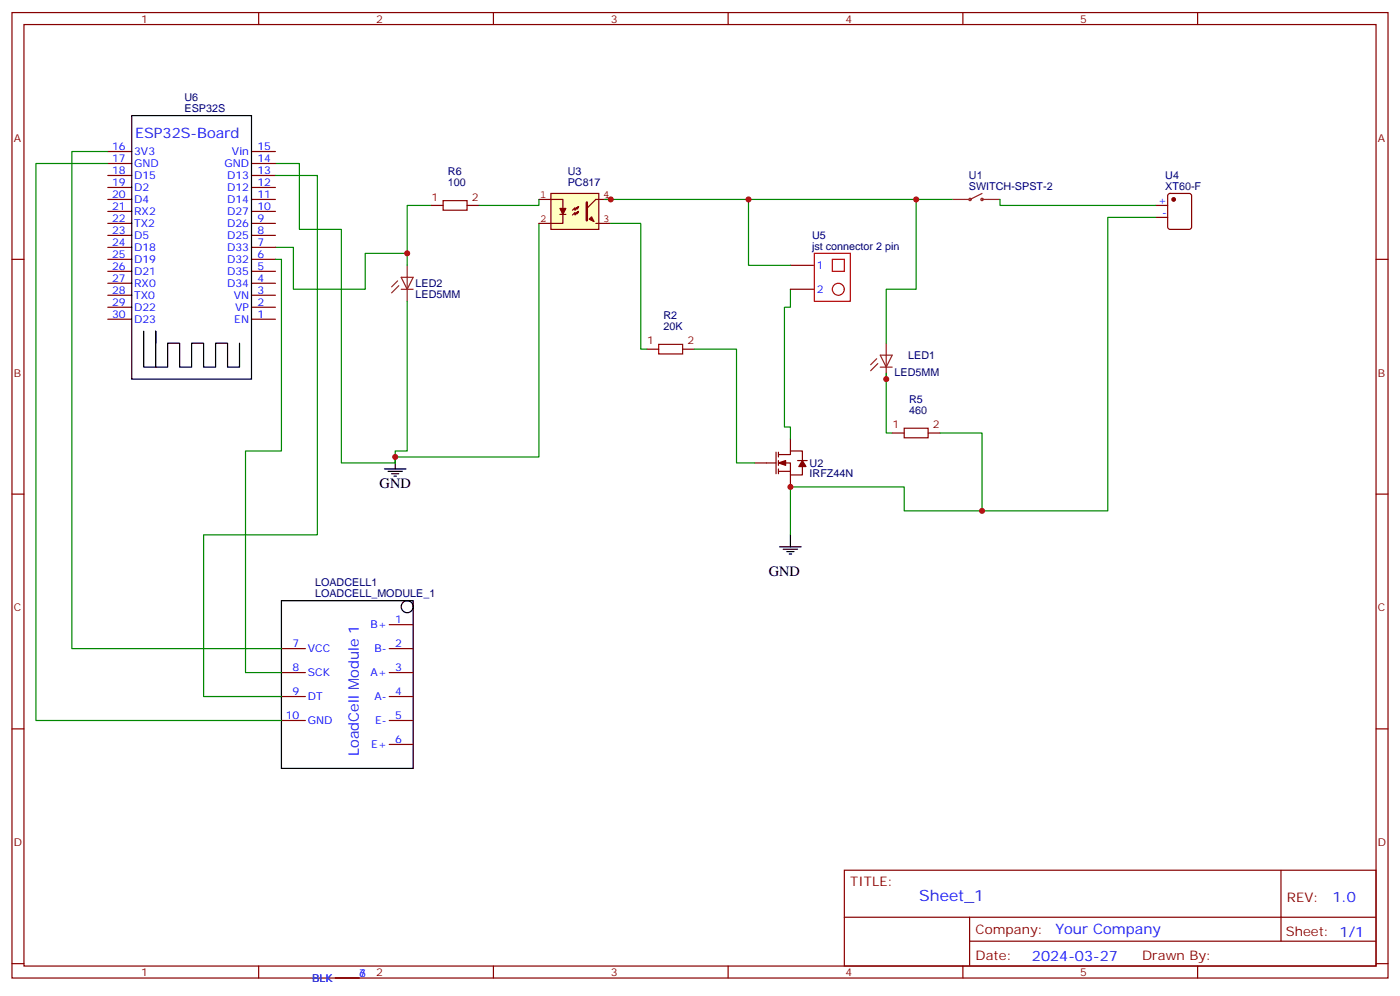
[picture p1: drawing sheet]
<svg xmlns="http://www.w3.org/2000/svg" width="412mm" height="293mm" viewBox="0 0 412 293" stroke-linecap="round" stroke-linejoin="round" font-family="sans-serif">
<g fill="none" stroke="#870000" stroke-width=".35">
<path d="M3.5 3.7h405.4v284.3h-405.4zM7.1 7.2h398.2v277.3h-398.2zM76.2 3.7v3.5M145.3 3.7v3.5M214.5 3.7v3.5M283.6 3.7v3.5M352.8 3.7v3.5M3.5 76.4h3.6M405.3 76.4h3.6M222.2 136.3h6.4M228.6 133.2v6.3M229.3 136.3h3.5v3.6h3.6v-2.5"/>
<path d="M229.3 133.9h3.5v-1.1h3.6v2.8M229.3 133.2v1.4M229.3 135.6v1.5M229.3 138.1v1.4M229.3 138.8h3.5M232.8 129.3v3.5M232.8 139.9v3.5M234.9 135.6h2.9M3.5 145.5h3.6M405.3 145.5h3.6M82.9 191h7.1M82.9 198.1h7.1"/>
<path d="M114.7 184h7M114.7 191h7M114.7 198.1h7M3.5 214.7h3.6M82.9 205.1h7.1M82.9 212.2h7.1M114.7 205.1h7M114.7 212.2h7M114.7 219.3h7M405.3 214.7h3.6M248.7 256.3h156.6v28.2h-156.6zM377.3 256.3v20.9"/>
<path d="M248.7 270.1h156.5M285.6 277.2h119.6M285.6 270.1v14.2M3.5 283.8h3.6M76.2 284.5v3.5M98.8 288h7M145.3 284.5v3.5M214.5 284.5v3.5M283.6 284.5v3.5M352.8 284.5v3.5M405.3 283.8h3.6"/>
</g>
<g fill="#870000" stroke="#870000" stroke-width=".35">
<path d="M236.4 135.6l1 1.8h-2.1z"/>
<path d="M229.3 136.3l2.1-.7v1.5z"/>
</g>
<path d="M119.9 78.1v10.6M117.1 82.7l-1.7 1.8M117.5 84.1l-2.1 2.2M118.2 81.7h3.5l-1.8 3.5zM118.2 85.2h3.5M258.2 105.7l-1.7 1.7M258.6 107.1l-2.1 2.1M259.3 104.6h3.5l-1.7 3.5zM259.3 108.1h3.5M261.1 101.1v10.6" fill="none" stroke="#8c2424" stroke-width=".35"/>
<g fill="none" stroke="#000" stroke-width=".35">
<path d="M113.2 138.1h6.4M114.3 138.8h4.2M115.4 139.5h2.1M116.4 134.6v3.5M116.1 140.2h.7M232.8 157.5v3.5M82.9 176.9h38.8v49.4h-38.8zM229.7 161h6.3M230.7 161.7h4.2M231.8 162.5h2.1M232.5 163.2h.7"/>
<circle cx="119.9" cy="178.7" r="1.76"/>
</g>
<path d="M81.1 48.2h7.1v19.4h12.3v68.7h15.9v-1.7h42.3v-68.8M127 60.5h-7.1v14.1h-12.3v10.6h-21.2v-12.4h-5.3M119.9 88.7v44.1h-3.5v1.8M232.8 85.2v5.3h-1.7v35.3h1.7v3.5" fill="none" stroke="#008700" stroke-width=".35"/>
<path d="M162.3 57h14.1v10.6h-14.1z" fill="#ffffc2" stroke="#850000" stroke-width=".35"/>
<g fill="#850000" stroke="#850000" stroke-width=".35">
<path d="M164.9 61.4h1.8l-.9 1.7z"/>
<path d="M173.6 64.6l.7-.7 .7 1.4z"/>
</g>
<path d="M158.7 58.7h7.1v2.7M179.9 58.7h-4.4l-2.6 2.7M164.9 63.1h1.8M165.8 63.1v2.7h-7.1M169.7 61.2l.7-.3-.3 .7zM170.4 60.9l-1 1v-.7l-.8 .7M170.4 62.3l-.3 .7-.4-.4 .7-.3-1 1v-.7l-.8 .7M175.5 65.8h4.4" fill="none" stroke="#850000" stroke-width=".35"/>
<path d="M172.9 59.6v5.3" fill="none" stroke="#850000" stroke-width=".71"/>
<g fill="none" stroke="#870000" stroke-width=".35">
<path d="M31.7 58.7h7.1M31.7 55.2h7.1M31.7 51.7h7.1M31.7 48.2h7.1M31.7 44.6h7.1M74.1 58.7h7M74.1 55.2h7M74.1 51.7h7M74.1 48.2h7M74.1 44.6h7M344.2 57.2l.5-.2h5.6l.7 .4v9.5l-.4 .6-5.9 .1-.7-.5v-9.4zM31.7 79.9h7.1"/>
<path d="M31.7 76.4h7.1M31.7 72.8h7.1M31.7 69.3h7.1M31.7 65.8h7.1M31.7 62.3h7.1M74.1 79.9h7M74.1 76.4h7M74.1 72.8h7M74.1 69.3h7M74.1 65.8h7M74.1 62.3h7M127 60.5h3.5"/>
<path d="M137.6 60.5h3.5M232.8 78.1h7.1M340.4 64h3.6M340.4 60.5h3.6M31.7 94h7.1M31.7 90.5h7.1M31.7 87h7.1M31.7 83.4h7.1M74.1 94h7M74.1 90.5h7M74.1 87h7M74.1 83.4h7"/>
<path d="M232.8 85.2h7.1M190.5 102.8h3.5M201.1 102.8h3.5M262.8 127.5h3.5M273.4 127.5h3.5"/>
</g>
<circle cx="345.7" cy="58.7" r=".53" fill="#870000" stroke="#870000" stroke-width=".35"/>
<g fill="none" stroke="#f00" stroke-width=".35">
<path d="M239.9 74.6h10.6v14.1h-10.6zM245.2 76.4h3.5v3.5h-3.5z"/>
<circle cx="246.9" cy="85.2" r="1.76"/>
</g>
<g fill="none" stroke="#008700" stroke-width=".35">
<path d="M31.7 44.6h-10.5v146.4h61.7M31.7 48.2h-21.1v164h72.3M81.1 51.7h12.4v105.8h-33.5v47.6h22.9M158.7 58.7v1.8h-17.6M178.2 58.7h42.3v19.4h12.3M220.5 58.7h49.4v26.5h-8.8v15.9M269.9 58.7h10.6M294.6 58.7v1.8h45.8M81.1 76.4h1.8v56.4h-10.6v65.3h10.6M119.9 74.6v3.5M179.9 65.8h8.8v37h1.8M340.4 64h-14.1v86.5h-60v-7.1h-33.5v14.1"/>
<path d="M204.6 102.8h12.4v33.5h5.2M261.1 109.9v17.6h1.7M276.9 127.5h12.4v23"/>
</g>
<path d="M38.8 34h35.3v77.7h-35.3zM42.3 97.5v10.6h3.6M45.9 101.1v-3.6v10.6h3.5v-7h3.5v7h3.5v-7h3.6v7h3.5v-7h3.5v7h3.6v-7" fill="none" stroke="#000" stroke-width=".35"/>
<g fill="none" stroke="#8c2424" stroke-width=".35">
<path d="M280.5 58.7h4.9M289.3 57l-3.5 1.7M289.3 58.7h5.3"/>
<circle cx="285.8" cy="58.7" r=".35"/>
<circle cx="289.3" cy="58.7" r=".35"/>
</g>
<path d="M130.5 59.1h7.1v2.8h-7.1zM194 101.4h7.1v2.8h-7.1zM266.3 126.1h7.1v2.8h-7.1z" fill="none" stroke="#a10000" stroke-width=".35"/>
<g fill="#c00">
<circle cx="179.9" cy="58.7" r=".88"/>
<circle cx="220.5" cy="58.7" r=".88"/>
<circle cx="116.4" cy="134.6" r=".88"/>
<circle cx="269.9" cy="58.7" r=".88"/>
<circle cx="261.1" cy="111.7" r=".88"/>
<circle cx="289.3" cy="150.5" r=".88"/>
<circle cx="232.8" cy="143.4" r=".88"/>
<circle cx="119.9" cy="74.6" r=".88"/>
</g>
<text font-size="4.6" fill="#00f" x="270.8" y="265.3">Sheet_1</text>
<g font-size="4.2" fill="#00f">
<text x="39.8" y="40.7">ESP32S-Board</text>
<text x="105.7" y="222.6" transform="rotate(-90 105.7 222.6)">LoadCell Module 1</text>
<text x="392.5" y="265.6">1.0</text>
<text x="310.9" y="275.1">Your Company</text>
<text x="304" y="282.9">2024-03-27</text>
</g>
<g font-size="4.2">
<text x="111.8" y="143.8">GND</text>
<text x="226.4" y="169.5">GND</text>
</g>
<g font-size="3.9" fill="#800">
<text x="250.5" y="260.9">TITLE:</text>
<text x="379.1" y="265.6">REV:</text>
<text x="287.4" y="275.1">Company:</text>
<text x="378.7" y="275.7">Sheet: 1/1</text>
<text x="287.4" y="282.8">Date:</text>
<text x="336.4" y="282.8">Drawn By:</text>
</g>
<g font-size="3.2" fill="#800">
<text x="41.6" y="6.7">1</text>
<text x="110.8" y="6.7">2</text>
<text x="179.9" y="6.7">3</text>
<text x="249.1" y="6.7">4</text>
<text x="318.2" y="6.7">5</text>
<text x="4.1" y="41.8">A</text>
<text x="405.9" y="41.8">A</text>
<text x="127.1" y="59.1">1</text>
<text x="139" y="59.1">2</text>
<text x="190.6" y="101.4">1</text>
<text x="202.5" y="101.4">2</text>
<text x="4.1" y="110.9">B</text>
<text x="405.9" y="110.9">B</text>
<text x="262.9" y="126.1">1</text>
<text x="274.8" y="126.1">2</text>
<text x="4.1" y="180.1">C</text>
<text x="405.9" y="180.1">C</text>
<text x="4.1" y="249.2">D</text>
<text x="405.9" y="249.2">D</text>
<text x="41.6" y="287.5">1</text>
<text x="110.8" y="287.5">2</text>
<text x="179.9" y="287.5">3</text>
<text x="249.1" y="287.5">4</text>
<text x="318.2" y="287.5">5</text>
</g>
<g font-size="3.2" fill="#000080">
<text x="54.3" y="29.8">U6</text>
<text x="54.3" y="33">ESP32S</text>
<text x="132" y="51.7">R6</text>
<text x="167.2" y="51.7">U3</text>
<text x="285.4" y="52.7">U1</text>
<text x="343.3" y="52.7">U4</text>
<text x="131.9" y="54.9">100</text>
<text x="167.2" y="54.9">PC817</text>
<text x="285.4" y="55.9">SWITCH-SPST-2</text>
<text x="343.3" y="55.9">XT60-F</text>
<text x="239.2" y="70.4">U5</text>
<text x="239.2" y="73.6">jst connector 2 pin</text>
<text x="122.4" y="87.7">LED5MM</text>
<text x="122.4" y="84.5">LED2</text>
<text x="195.5" y="94">R2</text>
<text x="195.4" y="97.2">20K</text>
<text x="267.5" y="105.7">LED1</text>
<text x="263.5" y="110.6">LED5MM</text>
<text x="267.8" y="118.7">R5</text>
<text x="267.8" y="121.9">460</text>
<text x="238.5" y="137.4">U2</text>
<text x="238.5" y="140.6">IRFZ44N</text>
<text x="92.8" y="172.6">LOADCELL1</text>
<text x="92.8" y="175.9">LOADCELL_MODULE_1</text>
</g>
<g font-size="3.2" fill="#00f">
<text x="33" y="44.3">16</text>
<text x="33" y="47.8">17</text>
<text x="39.5" y="45.7">3V3</text>
<text x="68.3" y="45.7">Vin</text>
<text x="75.8" y="47.8">14</text>
<text x="75.8" y="44.3">15</text>
<text x="33" y="51.3">18</text>
<text x="39.5" y="49.2">GND</text>
<text x="39.5" y="52.7">D15</text>
<text x="66.1" y="49.2">GND</text>
<text x="66.9" y="52.7">D13</text>
<text x="75.8" y="51.3">13</text>
<text x="33" y="54.9">19</text>
<text x="33" y="58.4">20</text>
<text x="39.5" y="56.3">D2</text>
<text x="39.5" y="59.8">D4</text>
<text x="66.9" y="59.8">D14</text>
<text x="66.9" y="56.3">D12</text>
<text x="75.8" y="58.4">11</text>
<text x="75.8" y="54.9">12</text>
<text x="33" y="61.9">21</text>
<text x="33" y="65.4">22</text>
<text x="39.5" y="63.3">RX2</text>
<text x="66.9" y="63.3">D27</text>
<text x="75.8" y="65.4">9</text>
<text x="75.8" y="61.9">10</text>
<text x="341.2" y="60.1">+</text>
<text x="342.3" y="63.7">-</text>
<text x="33" y="69">23</text>
<text x="39.5" y="66.9">TX2</text>
<text x="39.5" y="70.4">D5</text>
<text x="66.9" y="70.4">D25</text>
<text x="66.9" y="66.9">D26</text>
<text x="75.8" y="69">8</text>
<text x="33" y="72.5">24</text>
<text x="33" y="76">25</text>
<text x="39.5" y="73.9">D18</text>
<text x="39.5" y="77.4">D19</text>
<text x="66.9" y="77.4">D32</text>
<text x="66.9" y="73.9">D33</text>
<text x="75.8" y="76">6</text>
<text x="75.8" y="72.5">7</text>
<text x="33" y="79.6">26</text>
<text x="33" y="83.1">27</text>
<text x="39.5" y="81">D21</text>
<text x="66.9" y="81">D35</text>
<text x="75.8" y="83.1">4</text>
<text x="75.8" y="79.6">5</text>
<text x="240.6" y="79.2">1</text>
<text x="33" y="86.6">28</text>
<text x="39.5" y="84.5">RX0</text>
<text x="39.5" y="88">TX0</text>
<text x="66.9" y="84.5">D34</text>
<text x="68.8" y="88">VN</text>
<text x="75.8" y="86.6">3</text>
<text x="240.6" y="86.3">2</text>
<text x="33" y="90.1">29</text>
<text x="33" y="93.7">30</text>
<text x="39.5" y="91.5">D22</text>
<text x="39.5" y="95.1">D23</text>
<text x="69" y="95.1">EN</text>
<text x="69.3" y="91.5">VP</text>
<text x="75.8" y="93.7">1</text>
<text x="75.8" y="90.1">2</text>
<text x="109.2" y="185">B+</text>
<text x="116.4" y="183.6">1</text>
<text x="86.2" y="190.7">7</text>
<text x="116.4" y="190.7">2</text>
<text x="86.2" y="197.7">8</text>
<text x="90.7" y="192.1">VCC</text>
<text x="110.3" y="192.1">B-</text>
<text x="116.4" y="197.7">3</text>
<text x="90.7" y="199.1">SCK</text>
<text x="109.2" y="199.1">A+</text>
<text x="86.2" y="204.8">9</text>
<text x="90.7" y="206.2">DT</text>
<text x="110.3" y="206.2">A-</text>
<text x="116.4" y="204.8">4</text>
<text x="84.2" y="211.8">10</text>
<text x="90.7" y="213.3">GND</text>
<text x="110.5" y="213.3">E-</text>
<text x="116.4" y="211.8">5</text>
<text x="109.3" y="220.3">E+</text>
<text x="116.4" y="218.9">6</text>
<text x="105.8" y="287.7">6</text>
<text x="105.8" y="287.7">7</text>
<text x="91.9" y="289.1">BLK</text>
</g>
<g font-size="3.2" fill="#840000">
<text x="159.1" y="58.4">1</text>
<text x="177.7" y="58.4">4</text>
<text x="159.1" y="65.4">2</text>
<text x="177.7" y="65.4">3</text>
</g>
</svg>
